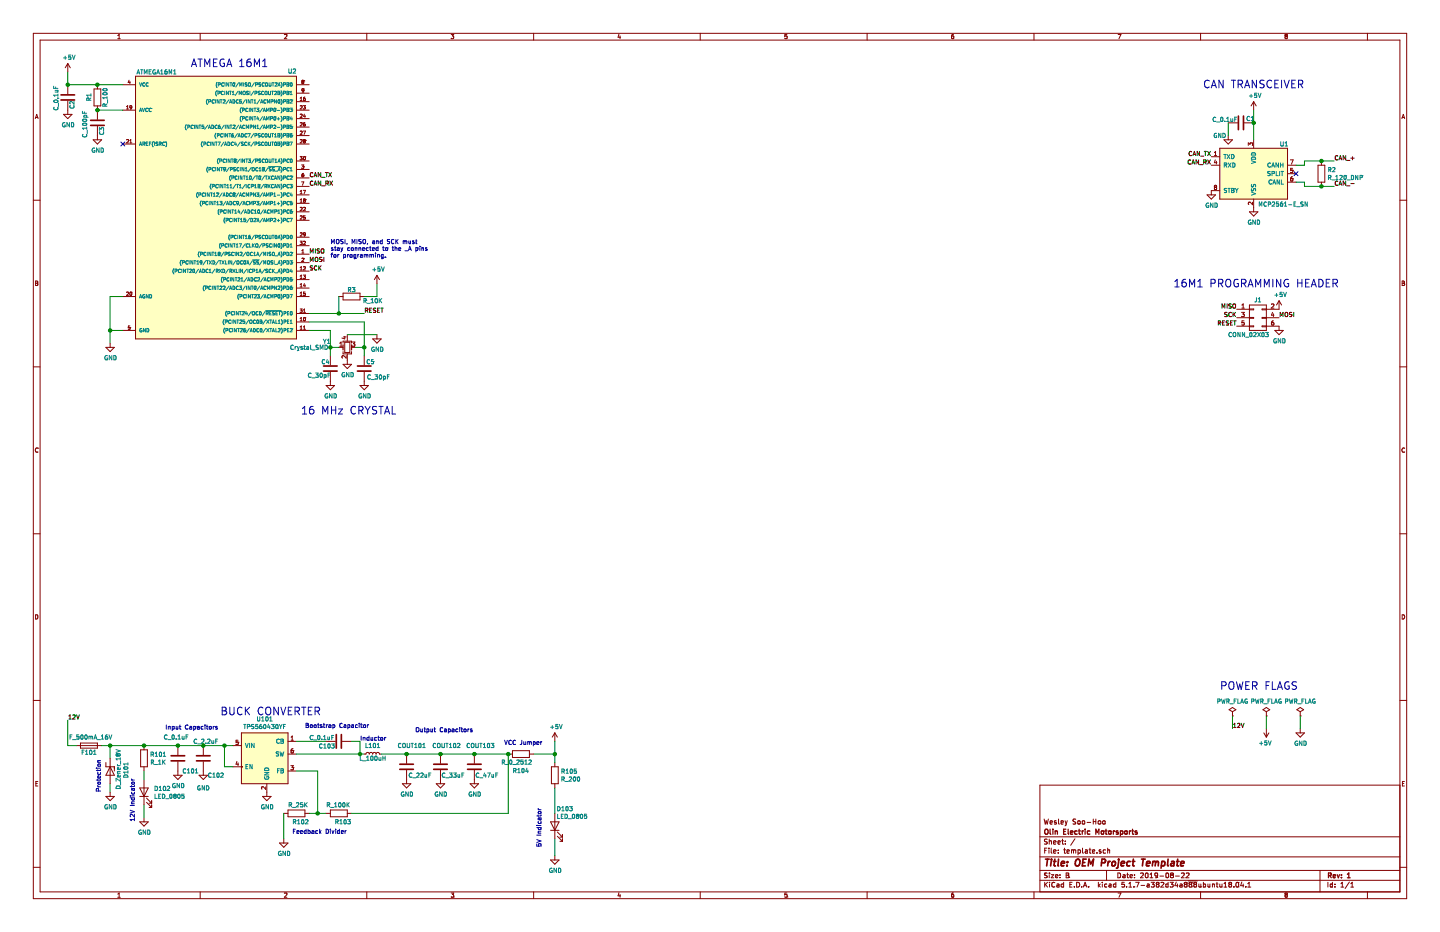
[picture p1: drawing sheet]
EESchema Schematic File Version 4
EELAYER 30 0
EELAYER END
$Descr B 17000 11000
encoding utf-8
Sheet 1 1
Title "OEM Project Template"
Date "2019-08-22"
Rev "1"
Comp "Olin Electric Motorsports"
Comment1 "Wesley Soo-Hoo"
Comment2 ""
Comment3 ""
Comment4 ""
$EndDescr
$Comp
L power:GND #PWR0106
U 1 1
P 3150 9350
F 0 "#PWR0106" H 3150 9100 50  0001 C CNN
F 1 "GND" H 3155 9177 50  0000 C CNN
F 2 "" H 3150 9350 50  0001 C CNN
F 3 "" H 3150 9350 50  0001 C CNN
	1    3150 9350
	1    0    0    -1  
$EndComp
$Comp
L power:GND #PWR0105
U 1 1
P 2400 9100
F 0 "#PWR0105" H 2400 8850 50  0001 C CNN
F 1 "GND" H 2400 8900 50  0000 C CNN
F 2 "" H 2400 9100 50  0001 C CNN
F 3 "" H 2400 9100 50  0001 C CNN
	1    2400 9100
	1    0    0    -1  
$EndComp
$Comp
L power:GND #PWR0104
U 1 1
P 2100 9100
F 0 "#PWR0104" H 2100 8850 50  0001 C CNN
F 1 "GND" H 2105 8927 50  0000 C CNN
F 2 "" H 2100 9100 50  0001 C CNN
F 3 "" H 2100 9100 50  0001 C CNN
	1    2100 9100
	1    0    0    -1  
$EndComp
$Comp
L formula:C_2.2uF C102
U 1 1
P 2400 9000
F 0 "C102" H 2450 8850 50  0000 L CNN
F 1 "C_2.2uF" H 2280 9250 50  0000 L CNN
F 2 "footprints:C_0603_1608Metric" H 2438 8850 50  0001 C CNN
F 3 "http://www.yageo.com/documents/recent/UPY-GPHC_X5R_4V-to-50V_25.pdf" H 2425 9100 50  0001 C CNN
F 4 "DK" H 2400 9000 60  0001 C CNN "MFN"
F 5 "311-1451-1-ND" H 2400 9000 60  0001 C CNN "MPN"
F 6 "https://www.digikey.com/product-detail/en/yageo/CC0603KRX5R6BB225/311-1451-1-ND/2833757" H 2825 9500 60  0001 C CNN "PurchasingLink"
	1    2400 9000
	1    0    0    -1  
$EndComp
$Comp
L formula:C_0.1uF C101
U 1 1
P 2100 8950
F 0 "C101" H 2150 8800 50  0000 L CNN
F 1 "C_0.1uF" H 1930 9200 50  0000 L CNN
F 2 "footprints:C_0805_OEM" H 2138 8800 50  0001 C CNN
F 3 "http://datasheets.avx.com/X7RDielectric.pdf" H 2125 9050 50  0001 C CNN
F 4 "DK" H 2100 8950 60  0001 C CNN "MFN"
F 5 "478-3352-1-ND" H 2100 8950 60  0001 C CNN "MPN"
F 6 "https://www.digikey.com/products/en?keywords=478-3352-1-ND" H 2525 9450 60  0001 C CNN "PurchasingLink"
	1    2100 8950
	1    0    0    -1  
$EndComp
$Comp
L formula:R_100K R103
U 1 1
P 4000 9600
F 0 "R103" V 4100 9550 50  0000 L CNN
F 1 "R_100K" V 3900 9450 50  0000 L CNN
F 2 "footprints:R_0805_OEM" H 3930 9600 50  0001 C CNN
F 3 "https://industrial.panasonic.com/cdbs/www-data/pdf/RDA0000/AOA0000C304.pdf" H 4080 9600 50  0001 C CNN
F 4 "DK" H 4000 9600 60  0001 C CNN "MFN"
F 5 "P100KCCT-ND" H 4000 9600 60  0001 C CNN "MPN"
F 6 "https://www.digikey.com/product-detail/en/panasonic-electronic-components/ERJ-6ENF1003V/P100KCCT-ND/119551" H 4480 10000 60  0001 C CNN "PurchasingLink"
	1    4000 9600
	0    1    1    0   
$EndComp
$Comp
L formula:C_0.1uF C103
U 1 1
P 4000 8750
F 0 "C103" V 3940 8890 50  0000 C CNN
F 1 "C_0.1uF" V 4040 8950 50  0000 C CNN
F 2 "footprints:C_0805_OEM" H 4038 8600 50  0001 C CNN
F 3 "http://datasheets.avx.com/X7RDielectric.pdf" H 4025 8850 50  0001 C CNN
F 4 "DK" H 4000 8750 60  0001 C CNN "MFN"
F 5 "478-3352-1-ND" H 4000 8750 60  0001 C CNN "MPN"
F 6 "https://www.digikey.com/products/en?keywords=478-3352-1-ND" H 4425 9250 60  0001 C CNN "PurchasingLink"
	1    4000 8750
	0    -1   -1   0   
$EndComp
$Comp
L power:GND #PWR0108
U 1 1
P 15350 8600
F 0 "#PWR0108" H 15350 8350 50  0001 C CNN
F 1 "GND" H 15355 8427 50  0000 C CNN
F 2 "" H 15350 8600 50  0001 C CNN
F 3 "" H 15350 8600 50  0001 C CNN
	1    15350 8600
	1    0    0    -1  
$EndComp
Text Label 14550 8600 0    50   ~ 0
12V
$Comp
L formula:C_22uF COUT101
U 1 1
P 4800 9050
F 0 "COUT101" H 4690 9300 50  0000 L CNN
F 1 "C_22uF" H 4820 8950 50  0000 L CNN
F 2 "footprints:C_1206_OEM" H 4850 8650 50  0001 C CNN
F 3 "https://product.tdk.com/info/en/catalog/datasheets/mlcc_commercial_general_en.pdf" H 4850 9400 50  0001 C CNN
F 4 "DK" H 4600 9050 60  0001 C CNN "MFN"
F 5 "445-11693-1-ND" H 4850 8550 60  0001 C CNN "MPN"
F 6 "https://www.digikey.com/product-detail/en/tdk-corporation/C3216JB1C226M160AB/445-11693-1-ND/3953359" H 5225 9550 60  0001 C CNN "PurchasingLink"
	1    4800 9050
	1    0    0    -1  
$EndComp
$Comp
L formula:C_47uF COUT103
U 1 1
P 5600 9050
F 0 "COUT103" H 5500 9300 50  0000 L CNN
F 1 "C_47uF" H 5610 8950 50  0000 L CNN
F 2 "footprints:C_0805_OEM" H 5638 8900 50  0001 C CNN
F 3 "http://www.samsungsem.com/kr/support/product-search/mlcc/__icsFiles/afieldfile/2018/06/22/CL21A476MQYNNNG.pdf" H 5625 9150 50  0001 C CNN
F 4 "DK" H 5600 9050 60  0001 C CNN "MFN"
F 5 "1276-6467-1-ND" H 5600 9050 60  0001 C CNN "MPN"
F 6 "https://www.digikey.com/product-detail/en/samsung-electro-mechanics/CL21A476MQYNNNG/1276-6467-1-ND/5958095" H 6025 9550 60  0001 C CNN "PurchasingLink"
	1    5600 9050
	1    0    0    -1  
$EndComp
$Comp
L formula:C_33uF COUT102
U 1 1
P 5200 9050
F 0 "COUT102" H 5100 9300 50  0000 L CNN
F 1 "C_33uF" H 5210 8950 50  0000 L CNN
F 2 "footprints:Fuse_1812" H 5250 8650 50  0001 C CNN
F 3 "https://product.tdk.com/info/en/catalog/datasheets/mlcc_commercial_general_en.pdf" H 5200 9700 50  0001 C CNN
F 4 "C4532X7R1C336M250KC" H 5250 8550 60  0001 C CNN "MFN"
F 5 "445-3924-1-ND" H 5200 9400 60  0001 C CNN "MPN"
F 6 "https://www.digikey.com/product-detail/en/tdk-corporation/C4532X7R1C336M250KC/445-3924-1-ND/1923431" H 5450 9550 60  0001 C CNN "PurchasingLink"
	1    5200 9050
	1    0    0    -1  
$EndComp
$Comp
L formula:R_25K R102
U 1 1
P 3500 9600
F 0 "R102" V 3600 9550 50  0000 L CNN
F 1 "R_25K" V 3400 9500 50  0000 L CNN
F 2 "footprints:R_0805_OEM" H 3550 9050 50  0001 C CNN
F 3 "https://www.te.com/commerce/DocumentDelivery/DDEController?Action=srchrtrv&DocNm=1773200-1&DocType=DS&DocLang=English" H 3500 9200 50  0001 C CNN
F 4 "A124124CT-ND" H 2900 9600 60  0001 C CNN "MFN"
F 5 "CPF-A-0805B25KE" H 3550 10100 60  0001 C CNN "Digi-key Part Number"
F 6 "https://www.digikey.com/product-detail/en/te-connectivity-passive-product/CPF-A-0805B25KE/A124124CT-ND/5970044" H 3550 10000 60  0001 C CNN "PurchasingLink"
	1    3500 9600
	0    1    1    0   
$EndComp
$Comp
L formula:F_500mA_16V F101
U 1 1
P 1050 8800
F 0 "F101" V 1130 8800 50  0000 C CNN
F 1 "F_500mA_16V" V 950 8820 50  0000 C CNN
F 2 "footprints:Fuse_1210" V 980 8800 50  0001 C CNN
F 3 "https://belfuse.com/resources/CircuitProtection/datasheets/0ZCH%20Nov2016.pdf" V 1130 8800 50  0001 C CNN
F 4 "DK" H 1050 8800 60  0001 C CNN "MFN"
F 5 "507-1786-1-ND" H 1050 8800 60  0001 C CNN "MPN"
F 6 "https://www.digikey.com/product-detail/en/bel-fuse-inc/0ZCH0050FF2G/507-1786-1-ND/4156209" V 1530 9200 60  0001 C CNN "PurchasingLink"
	1    1050 8800
	0    1    1    0   
$EndComp
$Comp
L formula:R_0_2512 R104
U 1 1
P 6150 8900
F 0 "R104" V 5950 8900 50  0000 C CNN
F 1 "R_0_2512" V 6050 8950 50  0000 C CNN
F 2 "footprints:R_2512_OEM" H 6080 8900 50  0001 C CNN
F 3 "http://www.te.com/commerce/DocumentDelivery/DDEController?Action=srchrtrv&DocNm=9-1773463-7&DocType=DS&DocLang=English" H 6230 8900 50  0001 C CNN
F 4 "DK" H 6150 8900 60  0001 C CNN "MFN"
F 5 "A121322CT-ND" H 6150 8900 60  0001 C CNN "MPN"
F 6 "https://www.digikey.com/products/en?keywords=A121322CT-ND" H 6630 9300 60  0001 C CNN "PurchasingLink"
	1    6150 8900
	0    -1   -1   0   
$EndComp
$Comp
L formula:LED_0805 D103
U 1 1
P 6550 9750
F 0 "D103" V 6750 9730 50  0000 R CNN
F 1 "LED_0805" V 6660 9730 50  0000 R CNN
F 2 "footprints:LED_0805_OEM" H 6450 9750 50  0001 C CNN
F 3 "http://www.osram-os.com/Graphics/XPic9/00078860_0.pdf" H 6550 9850 50  0001 C CNN
F 4 "DK" H 6550 9750 60  0001 C CNN "MFN"
F 5 "475-1410-1-ND" H 6550 9750 60  0001 C CNN "MPN"
F 6 "https://www.digikey.com/products/en?keywords=475-1410-1-ND" H 6950 10250 60  0001 C CNN "PurchasingLink"
	1    6550 9750
	0    -1   -1   0   
$EndComp
$Comp
L formula:R_200 R105
U 1 1
P 6550 9150
F 0 "R105" H 6620 9196 50  0000 L CNN
F 1 "R_200" H 6620 9105 50  0000 L CNN
F 2 "footprints:R_0805_OEM" H 6480 9150 50  0001 C CNN
F 3 "https://www.seielect.com/Catalog/SEI-RMCF_RMCP.pdf" H 6630 9150 50  0001 C CNN
F 4 "DK" H 6550 9150 60  0001 C CNN "MFN"
F 5 "RMCF0805JT200RCT-ND" H 6550 9150 60  0001 C CNN "MPN"
F 6 "https://www.digikey.com/products/en?keywords=RMCF0805JT200RCT-ND" H 7030 9550 60  0001 C CNN "PurchasingLink"
	1    6550 9150
	1    0    0    -1  
$EndComp
$Comp
L power:GND #PWR0113
U 1 1
P 6550 10100
F 0 "#PWR0113" H 6550 9850 50  0001 C CNN
F 1 "GND" H 6555 9927 50  0000 C CNN
F 2 "" H 6550 10100 50  0001 C CNN
F 3 "" H 6550 10100 50  0001 C CNN
	1    6550 10100
	1    0    0    -1  
$EndComp
$Comp
L formula:D_Zener_18V D101
U 1 1
P 1300 9100
F 0 "D101" H 1290 9290 50  0000 C CNN
F 1 "D_Zener_18V" H 1280 9200 50  0000 C CNN
F 2 "footprints:DO-214AA" H 1200 9100 50  0001 C CNN
F 3 "http://www.mccsemi.com/up_pdf/SMBJ5338B-SMBJ5388B(SMB).pdf" H 1300 9200 50  0001 C CNN
F 4 "DK" H 1500 9400 60  0001 C CNN "MFN"
F 5 "SMBJ5355B-TPMSCT-ND" H 1400 9300 60  0001 C CNN "MPN"
F 6 "https://www.digikey.com/products/en?keywords=SMBJ5355B-TPMSCT-ND" H 1700 9600 60  0001 C CNN "PurchasingLink"
	1    1300 9100
	0    1    1    0   
$EndComp
$Comp
L power:GND #PWR0101
U 1 1
P 1300 9350
F 0 "#PWR0101" H 1300 9100 50  0001 C CNN
F 1 "GND" H 1305 9177 50  0000 C CNN
F 2 "" H 1300 9350 50  0001 C CNN
F 3 "" H 1300 9350 50  0001 C CNN
	1    1300 9350
	1    0    0    -1  
$EndComp
Text Label 800  8500 0    50   ~ 0
12V
$Comp
L formula:LED_0805 D102
U 1 1
P 1700 9350
F 0 "D102" V 1738 9233 50  0000 R CNN
F 1 "LED_0805" V 1647 9233 50  0000 R CNN
F 2 "footprints:LED_0805_OEM" H 1600 9350 50  0001 C CNN
F 3 "http://www.osram-os.com/Graphics/XPic9/00078860_0.pdf" H 1700 9450 50  0001 C CNN
F 4 "DK" H 1700 9350 60  0001 C CNN "MFN"
F 5 "475-1410-1-ND" H 1700 9350 60  0001 C CNN "MPN"
F 6 "https://www.digikey.com/products/en?keywords=475-1410-1-ND" H 2100 9850 60  0001 C CNN "PurchasingLink"
	1    1700 9350
	0    -1   -1   0   
$EndComp
$Comp
L power:GND #PWR0103
U 1 1
P 1700 9650
F 0 "#PWR0103" H 1700 9400 50  0001 C CNN
F 1 "GND" H 1705 9477 50  0000 C CNN
F 2 "" H 1700 9650 50  0001 C CNN
F 3 "" H 1700 9650 50  0001 C CNN
	1    1700 9650
	1    0    0    -1  
$EndComp
Text Notes 1950 8700 0    50   ~ 0
Input Capacitors\n\n
Text Notes 1600 9700 1    50   ~ 0
12V Indicator
Text Notes 1200 9350 1    50   ~ 0
Protection\n
Text Notes 2600 8450 0    89   ~ 0
BUCK CONVERTER\n
$Comp
L power:GND #PWR0107
U 1 1
P 3350 9900
F 0 "#PWR0107" H 3350 9650 50  0001 C CNN
F 1 "GND" H 3355 9727 50  0000 C CNN
F 2 "" H 3350 9900 50  0001 C CNN
F 3 "" H 3350 9900 50  0001 C CNN
	1    3350 9900
	1    0    0    -1  
$EndComp
Text Notes 3450 9850 0    50   ~ 0
Feedback Divider\n
Text Notes 3600 8600 0    50   ~ 0
Bootstrap Capacitor\n
Text Notes 4900 8650 0    50   ~ 0
Output Capacitors\n
$Comp
L power:GND #PWR0110
U 1 1
P 5200 9200
F 0 "#PWR0110" H 5200 8950 50  0001 C CNN
F 1 "GND" H 5205 9027 50  0000 C CNN
F 2 "" H 5200 9200 50  0001 C CNN
F 3 "" H 5200 9200 50  0001 C CNN
	1    5200 9200
	1    0    0    -1  
$EndComp
Text Notes 5950 8800 0    50   ~ 0
VCC Jumper\n
Text Notes 6400 10000 1    50   ~ 0
5V Indicator
$Comp
L formula:ATMEGA16M1 U2
U 1 1
P 2550 2700
F 0 "U2" H 3450 4560 50  0000 C CNN
F 1 "ATMEGA16M1" H 1850 4550 50  0000 C CNN
F 2 "footprints:TQFP-32_7x7mm_Pitch0.8mm" H 2550 2700 50  0001 C CIN
F 3 "http://ww1.microchip.com/downloads/en/DeviceDoc/Atmel-8209-8-bit%20AVR%20ATmega16M1-32M1-64M1_Datasheet.pdf" H 1600 4530 50  0001 C CNN
F 4 "DK" H 2550 2700 60  0001 C CNN "MFN"
F 5 "ATMEGA16M1-AU-ND" H 2550 2700 60  0001 C CNN "MPN"
F 6 "https://www.digikey.com/product-detail/en/atmel/ATMEGA16M1-AU/ATMEGA16M1-AU-ND/2271208" H 2000 4930 60  0001 C CNN "PurchasingLink"
	1    2550 2700
	1    0    0    -1  
$EndComp
Text Label 3650 2100 0    50   ~ 0
CAN_TX
Text Label 3650 2200 0    50   ~ 0
CAN_RX
Text Label 3650 3000 0    50   ~ 0
MISO
Text Label 3650 3100 0    50   ~ 0
MOSI
Text Label 3650 3200 0    50   ~ 0
SCK
Text Label 4300 3700 0    50   ~ 0
RESET
$Comp
L formula:R_100 R1
U 1 1
P 1150 1150
F 0 "R1" V 1050 1100 50  0000 L CNN
F 1 "R_100" V 1240 1030 50  0000 L CNN
F 2 "footprints:R_0805_OEM" H 350 1300 50  0001 C CNN
F 3 "https://www.seielect.com/Catalog/SEI-rncp.pdf" H 850 1650 50  0001 C CNN
F 4 "DK" H 1150 1150 60  0001 C CNN "MFN"
F 5 "RNCP0805FTD100RCT-ND" H 500 1400 60  0001 C CNN "MPN"
F 6 "https://www.digikey.com/products/en?keywords=RNCP0805FTD100RCT-ND" H 1630 1550 60  0001 C CNN "PurchasingLink"
	1    1150 1150
	1    0    0    -1  
$EndComp
$Comp
L formula:C_100pF C3
U 1 1
P 1150 1450
F 0 "C3" V 1200 1300 50  0000 L CNN
F 1 "C_100pF" V 1000 1270 50  0000 L CNN
F 2 "footprints:C_0805_OEM" H 1188 1300 50  0001 C CNN
F 3 "https://katalog.we-online.de/pbs/datasheet/885012007057.pdf" H 1175 1550 50  0001 C CNN
F 4 "DK" H 1150 1450 60  0001 C CNN "MFN"
F 5 "732-7852-1-ND" H 1150 1450 60  0001 C CNN "MPN"
F 6 "https://www.digikey.com/product-detail/en/wurth-electronics-inc/885012007057/732-7852-1-ND/5454479" H 1575 1950 60  0001 C CNN "PurchasingLink"
	1    1150 1450
	1    0    0    -1  
$EndComp
$Comp
L power:GND #PWR03
U 1 1
P 800 1300
F 0 "#PWR03" H 800 1050 50  0001 C CNN
F 1 "GND" H 805 1127 50  0000 C CNN
F 2 "" H 800 1300 50  0001 C CNN
F 3 "" H 800 1300 50  0001 C CNN
	1    800  1300
	1    0    0    -1  
$EndComp
$Comp
L power:GND #PWR04
U 1 1
P 1150 1600
F 0 "#PWR04" H 1150 1350 50  0001 C CNN
F 1 "GND" H 1155 1427 50  0000 C CNN
F 2 "" H 1150 1600 50  0001 C CNN
F 3 "" H 1150 1600 50  0001 C CNN
	1    1150 1600
	1    0    0    -1  
$EndComp
$Comp
L formula:Crystal_SMD Y1
U 1 1
P 4100 4100
F 0 "Y1" H 3810 4170 50  0000 L CNN
F 1 "Crystal_SMD" H 3420 4100 50  0000 L CNN
F 2 "footprints:Crystal_SMD_FA238" H 4050 4175 50  0001 C CNN
F 3 "http://www.txccorp.com/download/products/quartz_crystals/2015TXC_7M_17.pdf" H 4150 4275 50  0001 C CNN
F 4 "DK" H 4100 4100 60  0001 C CNN "MFN"
F 5 "887-1125-1-ND" H 4100 4100 60  0001 C CNN "MPN"
F 6 "https://www.digikey.com/product-detail/en/txc-corporation/7M-16.000MAAJ-T/887-1125-1-ND/2119014" H 4550 4675 60  0001 C CNN "PurchasingLink"
	1    4100 4100
	1    0    0    -1  
$EndComp
$Comp
L formula:C_30pF C4
U 1 1
P 3900 4350
F 0 "C4" H 3790 4430 50  0000 L CNN
F 1 "C_30pF" H 3630 4270 50  0000 L CNN
F 2 "footprints:C_0805_OEM" H 3938 4200 50  0001 C CNN
F 3 "https://media.digikey.com/pdf/Data%20Sheets/Samsung%20PDFs/CL_Series_MLCC_ds.pdf" H 3925 4450 50  0001 C CNN
F 4 "DK" H 3900 4350 60  0001 C CNN "MFN"
F 5 "1276-1130-1-ND" H 3900 4350 60  0001 C CNN "MPN"
F 6 "https://www.digikey.com/product-detail/en/samsung-electro-mechanics-america-inc/CL21C300JBANNNC/1276-1130-1-ND/3889216" H 4325 4850 60  0001 C CNN "PurchasingLink"
	1    3900 4350
	1    0    0    -1  
$EndComp
$Comp
L formula:C_30pF C5
U 1 1
P 4300 4350
F 0 "C5" H 4320 4430 50  0000 L CNN
F 1 "C_30pF" H 4330 4250 50  0000 L CNN
F 2 "footprints:C_0805_OEM" H 4338 4200 50  0001 C CNN
F 3 "https://media.digikey.com/pdf/Data%20Sheets/Samsung%20PDFs/CL_Series_MLCC_ds.pdf" H 4325 4450 50  0001 C CNN
F 4 "DK" H 4300 4350 60  0001 C CNN "MFN"
F 5 "1276-1130-1-ND" H 4300 4350 60  0001 C CNN "MPN"
F 6 "https://www.digikey.com/product-detail/en/samsung-electro-mechanics-america-inc/CL21C300JBANNNC/1276-1130-1-ND/3889216" H 4725 4850 60  0001 C CNN "PurchasingLink"
	1    4300 4350
	1    0    0    -1  
$EndComp
$Comp
L formula:R_10K R3
U 1 1
P 4150 3500
F 0 "R3" V 4070 3500 50  0000 C CNN
F 1 "R_10K" V 4200 3750 50  0000 C CNN
F 2 "footprints:R_0805_OEM" H 4080 3500 50  0001 C CNN
F 3 "http://www.bourns.com/data/global/pdfs/CRS.pdf" H 4230 3500 50  0001 C CNN
F 4 "DK" H 4150 3500 60  0001 C CNN "MFN"
F 5 "CRS0805-FX-1002ELFCT-ND" H 4150 3500 60  0001 C CNN "MPN"
F 6 "https://www.digikey.com/products/en?keywords=CRS0805-FX-1002ELFCT-ND" H 4630 3900 60  0001 C CNN "PurchasingLink"
	1    4150 3500
	0    1    1    0   
$EndComp
$Comp
L power:GND #PWR013
U 1 1
P 3900 4500
F 0 "#PWR013" H 3900 4250 50  0001 C CNN
F 1 "GND" H 3905 4327 50  0000 C CNN
F 2 "" H 3900 4500 50  0001 C CNN
F 3 "" H 3900 4500 50  0001 C CNN
	1    3900 4500
	1    0    0    -1  
$EndComp
$Comp
L power:GND #PWR014
U 1 1
P 4300 4500
F 0 "#PWR014" H 4300 4250 50  0001 C CNN
F 1 "GND" H 4305 4327 50  0000 C CNN
F 2 "" H 4300 4500 50  0001 C CNN
F 3 "" H 4300 4500 50  0001 C CNN
	1    4300 4500
	1    0    0    -1  
$EndComp
$Comp
L power:GND #PWR012
U 1 1
P 4100 4250
F 0 "#PWR012" H 4100 4000 50  0001 C CNN
F 1 "GND" H 4105 4077 50  0000 C CNN
F 2 "" H 4100 4250 50  0001 C CNN
F 3 "" H 4100 4250 50  0001 C CNN
	1    4100 4250
	1    0    0    -1  
$EndComp
$Comp
L power:GND #PWR010
U 1 1
P 4450 3950
F 0 "#PWR010" H 4450 3700 50  0001 C CNN
F 1 "GND" H 4455 3777 50  0000 C CNN
F 2 "" H 4450 3950 50  0001 C CNN
F 3 "" H 4450 3950 50  0001 C CNN
	1    4450 3950
	1    0    0    -1  
$EndComp
$Comp
L power:GND #PWR011
U 1 1
P 1300 4050
F 0 "#PWR011" H 1300 3800 50  0001 C CNN
F 1 "GND" H 1305 3877 50  0000 C CNN
F 2 "" H 1300 4050 50  0001 C CNN
F 3 "" H 1300 4050 50  0001 C CNN
	1    1300 4050
	1    0    0    -1  
$EndComp
$Comp
L formula:MCP2561-E_SN U1
U 1 1
P 14800 2050
F 0 "U1" H 15160 2400 50  0000 C CNN
F 1 "MCP2561-E_SN" H 15150 1690 50  0000 C CNN
F 2 "footprints:SOIC-8_3.9x4.9mm_Pitch1.27mm_OEM" H 14800 1550 50  0001 C CIN
F 3 "http://www.microchip.com/mymicrochip/filehandler.aspx?ddocname=en561044" H 14400 2400 50  0001 C CNN
F 4 "DK" H 14800 2050 60  0001 C CNN "MFN"
F 5 "MCP2561-E/SN-ND" H 14800 2050 60  0001 C CNN "MPN"
F 6 "https://www.digikey.com/products/en?keywords=mcp2561-e%2Fsn" H 14800 2800 60  0001 C CNN "PurchasingLink"
	1    14800 2050
	1    0    0    -1  
$EndComp
$Comp
L formula:C_0.1uF C1
U 1 1
P 14650 1450
F 0 "C1" V 14600 1560 50  0000 C CNN
F 1 "C_0.1uF" V 14610 1260 50  0000 C CNN
F 2 "footprints:C_0805_OEM" H 14688 1300 50  0001 C CNN
F 3 "http://datasheets.avx.com/X7RDielectric.pdf" H 14675 1550 50  0001 C CNN
F 4 "DK" H 14650 1450 60  0001 C CNN "MFN"
F 5 "478-3352-1-ND" H 14650 1450 60  0001 C CNN "MPN"
F 6 "https://www.digikey.com/products/en?keywords=478-3352-1-ND" H 15075 1950 60  0001 C CNN "PurchasingLink"
	1    14650 1450
	0    1    1    0   
$EndComp
NoConn ~ 15300 2050
$Comp
L power:GND #PWR02
U 1 1
P 14500 1600
F 0 "#PWR02" H 14500 1350 50  0001 C CNN
F 1 "GND" H 14400 1600 50  0000 C CNN
F 2 "" H 14500 1600 50  0001 C CNN
F 3 "" H 14500 1600 50  0001 C CNN
	1    14500 1600
	1    0    0    -1  
$EndComp
$Comp
L power:GND #PWR06
U 1 1
P 14800 2450
F 0 "#PWR06" H 14800 2200 50  0001 C CNN
F 1 "GND" H 14805 2277 50  0000 C CNN
F 2 "" H 14800 2450 50  0001 C CNN
F 3 "" H 14800 2450 50  0001 C CNN
	1    14800 2450
	1    0    0    -1  
$EndComp
$Comp
L power:GND #PWR05
U 1 1
P 14300 2250
F 0 "#PWR05" H 14300 2000 50  0001 C CNN
F 1 "GND" H 14305 2077 50  0000 C CNN
F 2 "" H 14300 2250 50  0001 C CNN
F 3 "" H 14300 2250 50  0001 C CNN
	1    14300 2250
	1    0    0    -1  
$EndComp
Text Label 14300 1850 2    50   ~ 0
CAN_TX
Text Label 14300 1950 2    50   ~ 0
CAN_RX
Text Label 15750 1900 0    50   ~ 0
CAN_+
Text Label 15750 2200 0    50   ~ 0
CAN_-
Text Notes 14200 1050 0    89   ~ 0
CAN TRANSCEIVER\n
Text Notes 2250 800  0    89   ~ 0
ATMEGA 16M1\n
Text Notes 3550 4900 0    89   ~ 0
16 MHz CRYSTAL\n
Text Notes 14400 8150 0    89   ~ 0
POWER FLAGS\n
$Comp
L power:PWR_FLAG #FLG01
U 1 1
P 14550 8450
F 0 "#FLG01" H 14550 8525 50  0001 C CNN
F 1 "PWR_FLAG" H 14550 8624 50  0000 C CNN
F 2 "" H 14550 8450 50  0001 C CNN
F 3 "~" H 14550 8450 50  0001 C CNN
	1    14550 8450
	1    0    0    -1  
$EndComp
$Comp
L power:PWR_FLAG #FLG02
U 1 1
P 14950 8450
F 0 "#FLG02" H 14950 8525 50  0001 C CNN
F 1 "PWR_FLAG" H 14950 8624 50  0000 C CNN
F 2 "" H 14950 8450 50  0001 C CNN
F 3 "~" H 14950 8450 50  0001 C CNN
	1    14950 8450
	1    0    0    -1  
$EndComp
$Comp
L power:PWR_FLAG #FLG03
U 1 1
P 15350 8450
F 0 "#FLG03" H 15350 8525 50  0001 C CNN
F 1 "PWR_FLAG" H 15350 8624 50  0000 C CNN
F 2 "" H 15350 8450 50  0001 C CNN
F 3 "~" H 15350 8450 50  0001 C CNN
	1    15350 8450
	1    0    0    -1  
$EndComp
$Comp
L formula:CONN_02X03 J1
U 1 1
P 14850 3750
F 0 "J1" H 14850 3960 50  0000 C CNN
F 1 "CONN_02X03" H 14740 3550 50  0000 C CNN
F 2 "footprints:Pin_Header_Straight_2x03" H 14850 2550 50  0001 C CNN
F 3 "http://portal.fciconnect.com/Comergent//fci/drawing/67996.pdf" H 14850 2550 50  0001 C CNN
F 4 "DK" H 14850 3750 60  0001 C CNN "MFN"
F 5 "609-3234-ND" H 14850 3750 60  0001 C CNN "MPN"
F 6 "https://www.digikey.com/product-detail/en/amphenol-fci/67997-206HLF/609-3234-ND/1878491" H 15250 4350 60  0001 C CNN "PurchasingLink"
	1    14850 3750
	1    0    0    -1  
$EndComp
Text Label 14600 3650 2    50   ~ 0
MISO
Text Label 14600 3750 2    50   ~ 0
SCK
Text Label 14600 3850 2    50   ~ 0
RESET
Text Label 15100 3750 0    50   ~ 0
MOSI
$Comp
L power:GND #PWR09
U 1 1
P 15100 3850
F 0 "#PWR09" H 15100 3600 50  0001 C CNN
F 1 "GND" H 15105 3677 50  0000 C CNN
F 2 "" H 15100 3850 50  0001 C CNN
F 3 "" H 15100 3850 50  0001 C CNN
	1    15100 3850
	1    0    0    -1  
$EndComp
Text Notes 13850 3400 0    89   ~ 0
16M1 PROGRAMMING HEADER\n
Wire Wire Line
	1450 1300 1150 1300
Connection ~ 1150 1300
$Comp
L formula:C_0.1uF C2
U 1 1
P 800 1150
F 0 "C2" V 850 1010 50  0000 L CNN
F 1 "C_0.1uF" V 660 990 50  0000 L CNN
F 2 "footprints:C_0805_OEM" H 838 1000 50  0001 C CNN
F 3 "http://datasheets.avx.com/X7RDielectric.pdf" H 825 1250 50  0001 C CNN
F 4 "DK" H 800 1150 60  0001 C CNN "MFN"
F 5 "478-3352-1-ND" H 800 1150 60  0001 C CNN "MPN"
F 6 "https://www.digikey.com/products/en?keywords=478-3352-1-ND" H 1225 1650 60  0001 C CNN "PurchasingLink"
	1    800  1150
	1    0    0    -1  
$EndComp
Wire Wire Line
	800  850  800  1000
Wire Wire Line
	800  1000 1150 1000
Connection ~ 800  1000
Connection ~ 1150 1000
Wire Wire Line
	1150 1000 1450 1000
Wire Wire Line
	1300 4050 1300 3900
Wire Wire Line
	1300 3500 1450 3500
Wire Wire Line
	1450 3900 1300 3900
Connection ~ 1300 3900
Wire Wire Line
	1300 3900 1300 3500
NoConn ~ 1450 1700
Wire Wire Line
	3900 4200 3900 4100
Wire Wire Line
	3900 4100 4000 4100
Wire Wire Line
	4200 4100 4300 4100
Wire Wire Line
	4300 4100 4300 4200
Wire Wire Line
	4100 3950 4450 3950
Wire Wire Line
	4300 4100 4300 3800
Wire Wire Line
	4300 3800 3650 3800
Connection ~ 4300 4100
Wire Wire Line
	3900 4100 3900 3900
Wire Wire Line
	3900 3900 3650 3900
Connection ~ 3900 4100
Wire Wire Line
	3650 3700 4000 3700
Wire Wire Line
	4000 3700 4000 3500
Connection ~ 4000 3700
Wire Wire Line
	4000 3700 4300 3700
Wire Wire Line
	4300 3500 4450 3500
Wire Wire Line
	4450 3500 4450 3350
Wire Wire Line
	14500 1450 14500 1600
Wire Wire Line
	14800 1650 14800 1450
Connection ~ 14800 1450
Wire Wire Line
	14800 1450 14800 1300
Wire Wire Line
	15300 1950 15400 1950
Wire Wire Line
	15400 1950 15400 1900
Wire Wire Line
	15400 2150 15400 2200
Wire Wire Line
	14550 8450 14550 8600
Wire Wire Line
	14950 8450 14950 8600
Wire Wire Line
	15350 8450 15350 8600
Wire Wire Line
	3500 8750 3850 8750
Wire Wire Line
	4150 8750 4250 8750
Wire Wire Line
	4250 8750 4250 8900
Wire Wire Line
	3500 8900 4250 8900
Connection ~ 4250 8900
Wire Wire Line
	4250 8900 4300 8900
Wire Wire Line
	3350 9600 3350 9900
Wire Wire Line
	3650 9600 3750 9600
Wire Wire Line
	4150 9600 6000 9600
Wire Wire Line
	6000 9600 6000 8900
Wire Wire Line
	3750 9100 3750 9600
Connection ~ 3750 9600
Wire Wire Line
	3750 9600 3850 9600
Wire Wire Line
	3500 9100 3750 9100
Wire Wire Line
	4500 8900 4800 8900
Connection ~ 6000 8900
Connection ~ 4800 8900
Wire Wire Line
	4800 8900 5200 8900
Connection ~ 5200 8900
Wire Wire Line
	5200 8900 5600 8900
Connection ~ 5600 8900
Wire Wire Line
	5600 8900 6000 8900
Wire Wire Line
	6300 8900 6550 8900
Wire Wire Line
	6550 8900 6550 8750
Wire Wire Line
	6550 9000 6550 8900
Connection ~ 6550 8900
Wire Wire Line
	6550 9900 6550 10100
Wire Wire Line
	6550 9300 6550 9600
Wire Wire Line
	1300 9250 1300 9350
Connection ~ 2100 8800
Wire Wire Line
	1700 9100 1700 9200
Wire Wire Line
	1700 9500 1700 9650
Wire Wire Line
	2750 9050 2650 9050
Wire Wire Line
	2650 9050 2650 8800
Connection ~ 2650 8800
Wire Wire Line
	2650 8800 2750 8800
Wire Wire Line
	15300 2150 15400 2150
Wire Wire Line
	800  8500 800  8800
$Comp
L formula:TPS560430YF U101
U 1 1
P 3100 8950
F 0 "U101" H 3125 9415 50  0000 C CNN
F 1 "TPS560430YF" H 3125 9324 50  0000 C CNN
F 2 "footprints:SOT-23-6_OEM" H 3050 9650 50  0001 C CNN
F 3 "http://www.ti.com/lit/ds/symlink/tps560430.pdf" H 3100 9500 50  0001 C CNN
F 4 "TPS560430YFDBVR" H 3050 7850 50  0001 C CNN "MPN"
F 5 "TPS560430YFDBVR-ND" H 3100 7950 50  0001 C CNN "MFN"
F 6 "https://www.digikey.com/product-detail/en/texas-instruments/TPS560430XDBVR/296-50420-6-ND/9685813" H 3850 8050 50  0001 C CNN "Purchasing Link"
	1    3100 8950
	1    0    0    -1  
$EndComp
$Comp
L formula:R_1K R101
U 1 1
P 1700 8950
F 0 "R101" H 1770 8996 50  0000 L CNN
F 1 "R_1K" H 1770 8905 50  0000 L CNN
F 2 "footprints:R_0805_OEM" H 1630 8950 50  0001 C CNN
F 3 "https://www.seielect.com/Catalog/SEI-rncp.pdf" H 1780 8950 50  0001 C CNN
F 4 "DK" H 1700 8950 60  0001 C CNN "MFN"
F 5 "RNCP0805FTD1K00CT-ND" H 1700 8950 60  0001 C CNN "MPN"
F 6 "https://www.digikey.com/products/en?keywords=RNCP0805FTD1K00CT-ND" H 2180 9350 60  0001 C CNN "PurchasingLink"
	1    1700 8950
	1    0    0    -1  
$EndComp
Wire Wire Line
	1700 8800 2100 8800
Connection ~ 1700 8800
Text Notes 4250 8750 0    50   ~ 0
Inductor\n
$Comp
L power:GND #PWR?
U 1 1
P 4800 9200
F 0 "#PWR?" H 4800 8950 50  0001 C CNN
F 1 "GND" H 4805 9027 50  0000 C CNN
F 2 "" H 4800 9200 50  0001 C CNN
F 3 "" H 4800 9200 50  0001 C CNN
	1    4800 9200
	1    0    0    -1  
$EndComp
$Comp
L power:GND #PWR?
U 1 1
P 5600 9200
F 0 "#PWR?" H 5600 8950 50  0001 C CNN
F 1 "GND" H 5605 9027 50  0000 C CNN
F 2 "" H 5600 9200 50  0001 C CNN
F 3 "" H 5600 9200 50  0001 C CNN
	1    5600 9200
	1    0    0    -1  
$EndComp
$Comp
L formula:L_100uH L101
U 1 1
P 4400 8900
F 0 "L101" H 4400 9000 50  0000 C CNN
F 1 "L_100uH" H 4400 8850 50  0000 C CNN
F 2 "formula:L_100uH" H 4300 8700 50  0001 C CNN
F 3 "https://product.tdk.com/info/en/catalog/datasheets/inductor_commercial_decoupling_nlfv32-ef_en.pdf" H 4300 8750 50  0001 C CNN
F 4 "Digikey" H 4500 8700 50  0001 C CNN "MFN"
F 5 "445-15759-1-ND" H 4400 9150 50  0001 C CNN "MPN"
F 6 "https://www.digikey.com/product-detail/en/tdk-corporation/NLFV32T-101K-EF/445-15759-1-ND/4328055" H 4700 9100 50  0001 C CNN "Link"
	1    4400 8900
	1    0    0    -1  
$EndComp
Wire Wire Line
	800  8800 900  8800
Wire Wire Line
	1200 8800 1300 8800
Wire Wire Line
	1300 8950 1300 8800
Connection ~ 1300 8800
Wire Wire Line
	1300 8800 1700 8800
$Comp
L formula:R_120_DNP R2
U 1 1
P 15600 2050
F 0 "R2" H 15670 2096 50  0000 L CNN
F 1 "R_120_DNP" H 15670 2005 50  0000 L CNN
F 2 "footprints:R_0805_OEM" H 14400 2200 50  0001 L CNN
F 3 "https://www.mouser.com/datasheet/2/315/AOA0000C304-1149620.pdf" H 14400 2500 50  0001 L CNN
F 4 "DK" H 15600 2050 60  0001 C CNN "MFN"
F 5 "667-ERJ-6ENF1200V" H 14400 2300 60  0001 L CNN "MPN"
F 6 "https://www.mouser.com/ProductDetail/Panasonic-Industrial-Devices/ERJ-6ENF1200V?qs=sGAEpiMZZMvdGkrng054t8AJgcdMkx7x%252bFQnctTMUmU%3d" H 14400 2400 60  0001 L CNN "PurchasingLink"
	1    15600 2050
	1    0    0    -1  
$EndComp
Wire Wire Line
	15400 1900 15600 1900
Wire Wire Line
	15400 2200 15600 2200
Connection ~ 15600 1900
Wire Wire Line
	15600 1900 15750 1900
Connection ~ 15600 2200
Wire Wire Line
	15600 2200 15750 2200
Wire Wire Line
	2100 8800 2400 8800
$Comp
L power:+5V #PWR?
U 1 1
P 6550 8750
F 0 "#PWR?" H 6550 8600 50  0001 C CNN
F 1 "+5V" H 6565 8923 50  0000 C CNN
F 2 "" H 6550 8750 50  0001 C CNN
F 3 "" H 6550 8750 50  0001 C CNN
	1    6550 8750
	1    0    0    -1  
$EndComp
$Comp
L power:+5V #PWR?
U 1 1
P 800 850
F 0 "#PWR?" H 800 700 50  0001 C CNN
F 1 "+5V" H 815 1023 50  0000 C CNN
F 2 "" H 800 850 50  0001 C CNN
F 3 "" H 800 850 50  0001 C CNN
	1    800  850 
	1    0    0    -1  
$EndComp
$Comp
L power:+5V #PWR?
U 1 1
P 14800 1300
F 0 "#PWR?" H 14800 1150 50  0001 C CNN
F 1 "+5V" H 14815 1473 50  0000 C CNN
F 2 "" H 14800 1300 50  0001 C CNN
F 3 "" H 14800 1300 50  0001 C CNN
	1    14800 1300
	1    0    0    -1  
$EndComp
$Comp
L power:+5V #PWR?
U 1 1
P 15100 3650
F 0 "#PWR?" H 15100 3500 50  0001 C CNN
F 1 "+5V" H 15115 3823 50  0000 C CNN
F 2 "" H 15100 3650 50  0001 C CNN
F 3 "" H 15100 3650 50  0001 C CNN
	1    15100 3650
	1    0    0    -1  
$EndComp
$Comp
L power:+5V #PWR?
U 1 1
P 14950 8600
F 0 "#PWR?" H 14950 8450 50  0001 C CNN
F 1 "+5V" H 14965 8773 50  0000 C CNN
F 2 "" H 14950 8600 50  0001 C CNN
F 3 "" H 14950 8600 50  0001 C CNN
	1    14950 8600
	-1   0    0    1   
$EndComp
Connection ~ 2400 8800
Wire Wire Line
	2400 8800 2650 8800
Text Notes 3900 3050 0    50   ~ 0
MOSI, MISO, and SCK must\nstay connected to the _A pins\nfor programming.
$Comp
L power:+5V #PWR?
U 1 1
P 4450 3350
F 0 "#PWR?" H 4450 3200 50  0001 C CNN
F 1 "+5V" H 4465 3523 50  0000 C CNN
F 2 "" H 4450 3350 50  0001 C CNN
F 3 "" H 4450 3350 50  0001 C CNN
	1    4450 3350
	1    0    0    -1  
$EndComp
$EndSCHEMATC
